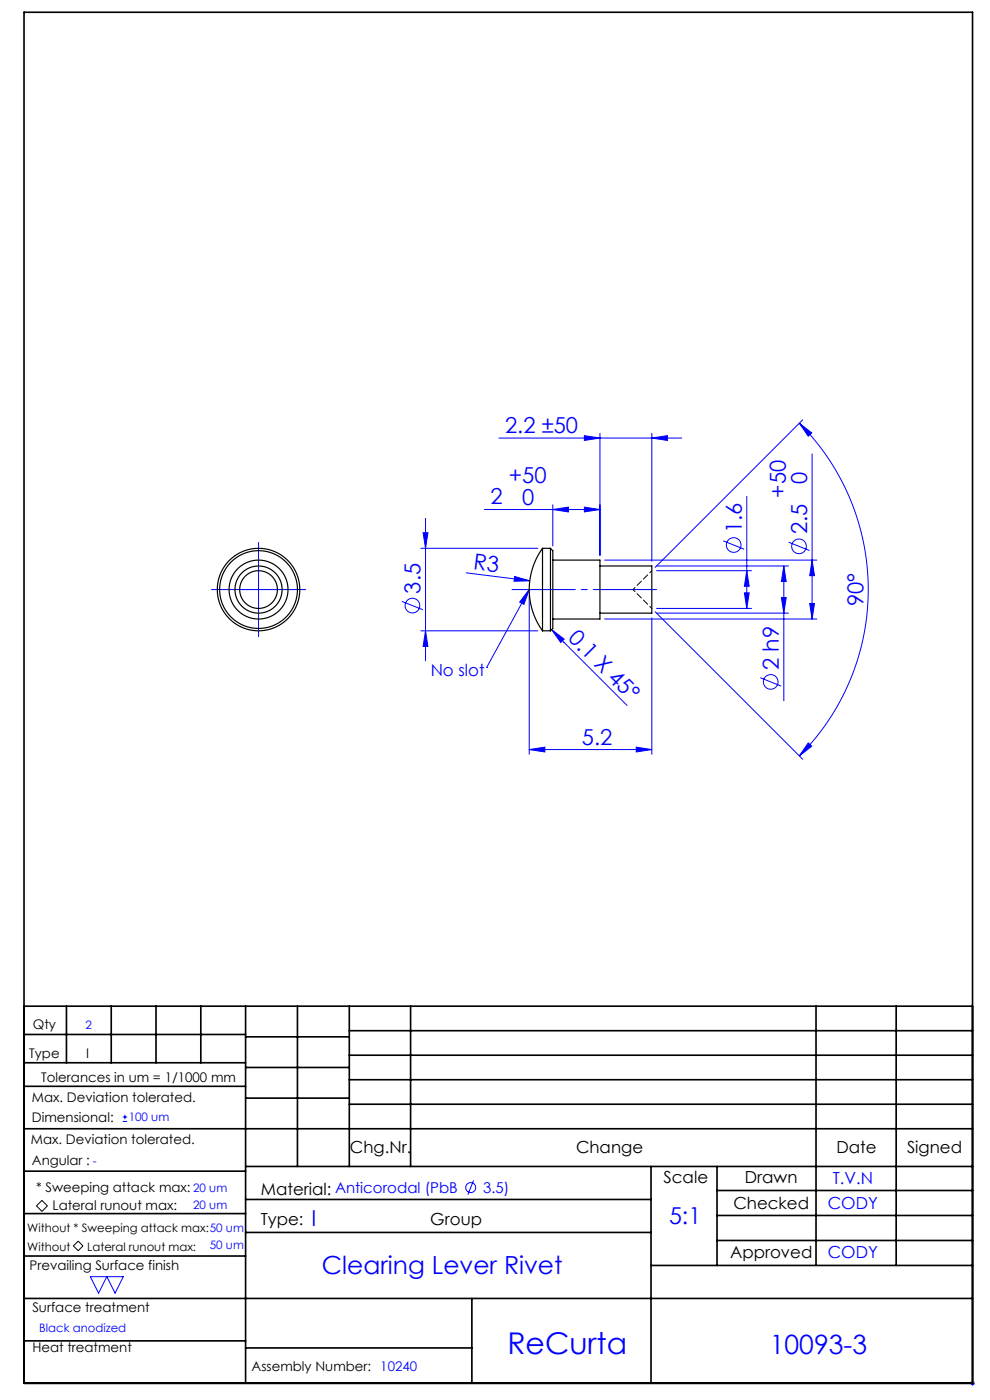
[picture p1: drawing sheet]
<svg xmlns="http://www.w3.org/2000/svg" width="210mm" height="297mm" viewBox="0 0 210 297" stroke-linecap="round" stroke-linejoin="round" font-family="sans-serif">
<g fill="none" stroke="#00f" stroke-width=".21">
<path d="M105.9 92.9h38.7M124 92.4l3.3 .5-3.3 .5zM127.3 91.9v25.9M138.3 92.9l3.3-.5v1zM138.3 91.9v27.2M169.6 89.8l2.6 2-.8 .7zM169.6 89.8a49.9 49.9 0 0 1 0 70.6M170.3 89.1l-31.3 31.3M172.3 96.3v35M54.8 115.1v20M89.3 116.3h24.8M89.8 113h1l-.5 3.3z"/>
<path d="M90.3 110v30.2M102.8 108.1h24.5M117.3 108.1l3.3-.5v1zM117.3 107.1v8.7M124 107.6l3.3 .5-3.3 .5zM128.3 118.8h45M153.4 114.7l4.5 1.8M158.4 105.3v23.8M167.3 115l4.4 1.8M172.3 118.8l.5 3.3h-1zM44.8 125.1h20M85.3 127.6l4.4 1.8"/>
<path d="M89.3 133.8h24.8M90.3 133.8l.5 3.3h-1zM98.9 121.5l13.5 1.7M109.2 122.3l3.2 .9-3.4 .1zM112.3 125.1l-9.1 16.5M112.3 125.1l-1.2 3.1-.9-.5zM112.3 126.1v33.9M117 133.6l2.7 2-.8 .7zM117 133.6l16 16.1M128.3 131.3h45M138.3 131.1v28.9M139 129.8l31.3 31.3"/>
<path d="M139.3 120.1h28M139.3 130.1h28M139.3 121.1h20.1M139.3 129.1h20.1M157.9 125.8h1l-.5 3.3zM158.4 121.1l.5 3.3h-1zM165.8 126.8h1l-.5 3.3zM166.3 120.1v28.6M166.3 120.1l.5 3.3h-1zM171.8 128h1l-.5 3.3zM103.2 141.6h.1M112.3 159l3.3-.5v1z"/>
<path d="M112.3 159h26M135 158.5l3.3 .5-3.3 .5zM161.3 143.8l4.4 1.8M171.4 157.6l.8 .7-2.6 2.1zM26 237.9h1M26 237h1M26.5 236.5v.9M100.5 250.4l-1.3 3.1M19.2 270.8h7l-1.8 3.5-1.7-3.5-1.8 3.5zM205.8 293.5h1M205.9 293.1l.7 .7M206.3 293v1"/>
<path d="M206.6 293.1l-.7 .7"/>
<circle cx="155.6" cy="115.6" r="1.56"/>
<circle cx="169.5" cy="115.9" r="1.56"/>
<circle cx="87.5" cy="128.5" r="1.56"/>
<circle cx="163.5" cy="144.7" r="1.56"/>
<circle cx="99.8" cy="251.9" r="1.06"/>
</g>
<path d="M8.9 254.7l1.2 1.1-1.2 1.2-1.2-1.2zM15.6 264.3l1-1 1 1-1 1z" fill="none" stroke="#000" stroke-width=".21"/>
<path d="M139.3 125.1h-30.7" fill="none" stroke="#00f" stroke-width=".21" stroke-dasharray="15.2 1.3 1.3 1.3" stroke-dashoffset="1.8"/>
<g fill="none" stroke="#000" stroke-width=".35">
<path d="M5.1 2.6h201.2v290.9h-201.2zM5.1 213.5h201.2M5.1 219.5h47M14.1 213.5v12M23.6 213.5v12M33.1 213.5v12M42.6 213.5v12M52.1 213.5v80M52.1 220h22M63.1 213.5v34M74.1 218.7h132.2M74.1 213.5v34"/>
<path d="M87.1 213.5v34M173.1 213.5v55M190.1 213.5v55M5.1 239.5h201.2M5.1 230.5h47M5.1 225.5h47M52.1 226.5h22M52.1 233h22M74.1 223.9h132.2M74.1 229.1h132.2M74.1 234.3h132.2M5.1 257.5h47"/>
<path d="M5.1 248.5h47M52.1 247.5h154.2M52.1 254.5h86M138.1 247.5v46M152.1 247.5v21M152.1 252.6h54.2M152.1 257.9h54.2M5.1 275.5h201.2M5.1 266.5h47M52.1 261.5h86M100.1 275.5v18M138.1 268.5h68.2"/>
<path d="M152.1 263.2h54.2M5.1 284.5h47M52.1 286h48"/>
</g>
<g fill="#00f">
<path d="M112.3 125.1l-1.2 3.1-.9-.5z"/>
<path d="M109.2 122.3l3.2 .9-3.4 .1z"/>
<path d="M117 133.6l2.7 2-.8 .7z"/>
<path d="M138.3 92.9l3.3-.5v1zM124 92.4l3.3 .5-3.3 .5zM124 107.6l3.3 .5-3.3 .5zM117.3 108.1l3.3-.5v1z"/>
<path d="M112.3 159l3.3-.5v1zM135 158.5l3.3 .5-3.3 .5z"/>
<path d="M171.4 157.6l.8 .7-2.6 2.1zM169.6 89.8l2.6 2-.8 .7z"/>
<path d="M166.3 120.1l.5 3.3h-1zM165.8 126.8h1l-.5 3.3zM158.4 121.1l.5 3.3h-1zM157.9 125.8h1l-.5 3.3zM172.3 118.8l.5 3.3h-1zM171.8 128h1l-.5 3.3zM89.8 113h1l-.5 3.3zM90.3 133.8l.5 3.3h-1z"/>
</g>
<g fill="none" stroke="#000" stroke-width=".25">
<path d="M115.1 116.3a15 15 0 0 0 0 17.5M115.1 116.3v17.5M115.1 116.3h1.7M116.8 116.3v17.5M116.8 116.3l.5 .5v16.5l-.5 .5M117.3 118.8h10v12.5h-10M115.1 133.8h1.7M127.3 120.1h11v10h-11"/>
<circle cx="54.8" cy="125.1" r="6.2"/>
<circle cx="54.8" cy="125.1" r="4"/>
<circle cx="54.8" cy="125.1" r="5"/>
<circle cx="54.8" cy="125.1" r="8.7"/>
<circle cx="54.8" cy="125.1" r="8.2"/>
</g>
<path d="M134.3 125.1l4 4M138.3 121.1l-4 4" fill="none" stroke="#000" stroke-width=".21" stroke-dasharray="1.3 .6" stroke-dashoffset=".7"/>
<text font-size="6.3" fill="#00f" x="107.6" y="287.3">ReCurta</text>
<text font-size="5.6" fill="#00f" x="163.3" y="287.2">10093-3</text>
<text font-size="5.3" fill="#00f" x="68.3" y="270.3">Clearing Lever Rivet</text>
<text font-size="4.9" fill="#00f" x="141.9" y="259.7">5:1</text>
<g font-size="4.7" fill="#00f">
<text x="107.1" y="91.9">2.2 ±50</text>
<text x="104.1" y="107">2</text>
<text x="107.9" y="102.6">+50</text>
<text x="110.8" y="107.1">0</text>
<text x="166.7" y="105.6" transform="rotate(-90 166.7 105.6)">+50</text>
<text x="171.3" y="102.7" transform="rotate(-90 171.3 102.7)">0</text>
<text x="157.3" y="113.1" transform="rotate(-90 157.3 113.1)">1.6</text>
<text x="171.2" y="113.3" transform="rotate(-90 171.2 113.3)">2.5</text>
<text x="89.2" y="125.9" transform="rotate(-90 89.2 125.9)">3.5</text>
<text x="100.3" y="120.7" transform="rotate(7 100.3 120.7)">R3</text>
<text x="183.2" y="128.6" transform="rotate(-90 183.2 128.6)">90°</text>
<text x="120.3" y="135.5" transform="rotate(45 120.3 135.5)">0.1 X 45°</text>
<text x="165.2" y="142.1" transform="rotate(-90 165.2 142.1)">2 h9</text>
<text x="123.4" y="158">5.2</text>
<text x="66.1" y="260">I</text>
</g>
<g font-size="3.5" fill="#00f">
<text x="91.4" y="143.5">No slot</text>
<text x="176.6" y="251.1">T.V.N</text>
<text x="175.6" y="256.6">CODY</text>
<text x="175.6" y="267">CODY</text>
</g>
<g font-size="3.5">
<text x="74.2" y="244.7">Chg.Nr.</text>
<text x="122.2" y="244.7">Change</text>
<text x="177.4" y="244.7">Date</text>
<text x="192.4" y="244.7">Signed</text>
<text x="140.8" y="250.9">Scale</text>
<text x="158" y="250.9">Drawn</text>
<text x="55.3" y="253.5">Material: Anticorodal (PbB</text>
<text x="155.6" y="256.4">Checked</text>
<text x="55.3" y="259.8">Type:</text>
<text x="91.3" y="259.8">Group</text>
<text x="154.9" y="266.9">Approved</text>
</g>
<text font-size="3.2" fill="#00f" x="102.5" y="253.1">3.5)</text>
<g font-size="2.8">
<text x="7" y="218.4">Qty</text>
<text x="6.2" y="224.5">Type</text>
<text x="18.2" y="224.5">I</text>
<text x="6.8" y="233.7">Max. Deviation tolerated.</text>
<text x="8.8" y="229.4">Tolerances in um = 1/1000 mm</text>
<text x="6.8" y="238.1">Dimensional:</text>
<text x="6.6" y="242.8">Max. Deviation tolerated.</text>
<text x="6.8" y="247.1">Angular :</text>
<text x="7.6" y="252.9">* Sweeping attack max:</text>
<text x="11.2" y="256.7">Lateral runout max:</text>
<text x="6.3" y="269.5">Prevailing Surface finish</text>
<text x="6.9" y="278.3">Surface treatment</text>
<text x="6.9" y="286.7">Heat treatment</text>
<text x="53.4" y="290.9">Assembly Number: 10240</text>
</g>
<g font-size="2.5" fill="#00f">
<text x="18.1" y="218.3">2</text>
<text x="27.3" y="237.9">100 um</text>
<text x="19.7" y="247.1">-</text>
<text x="41" y="253">20 um</text>
<text x="41" y="256.5">20 um</text>
<text x="44.5" y="265">50 um</text>
<text x="8.3" y="282.6">Black anodized</text>
</g>
<g font-size="2.5">
<text x="5.8" y="261.4">Without * Sweeping attack max:50 um</text>
<text x="5.8" y="265.4">Without</text>
<text x="18.5" y="265.3">Lateral runout max:</text>
</g>
</svg>
